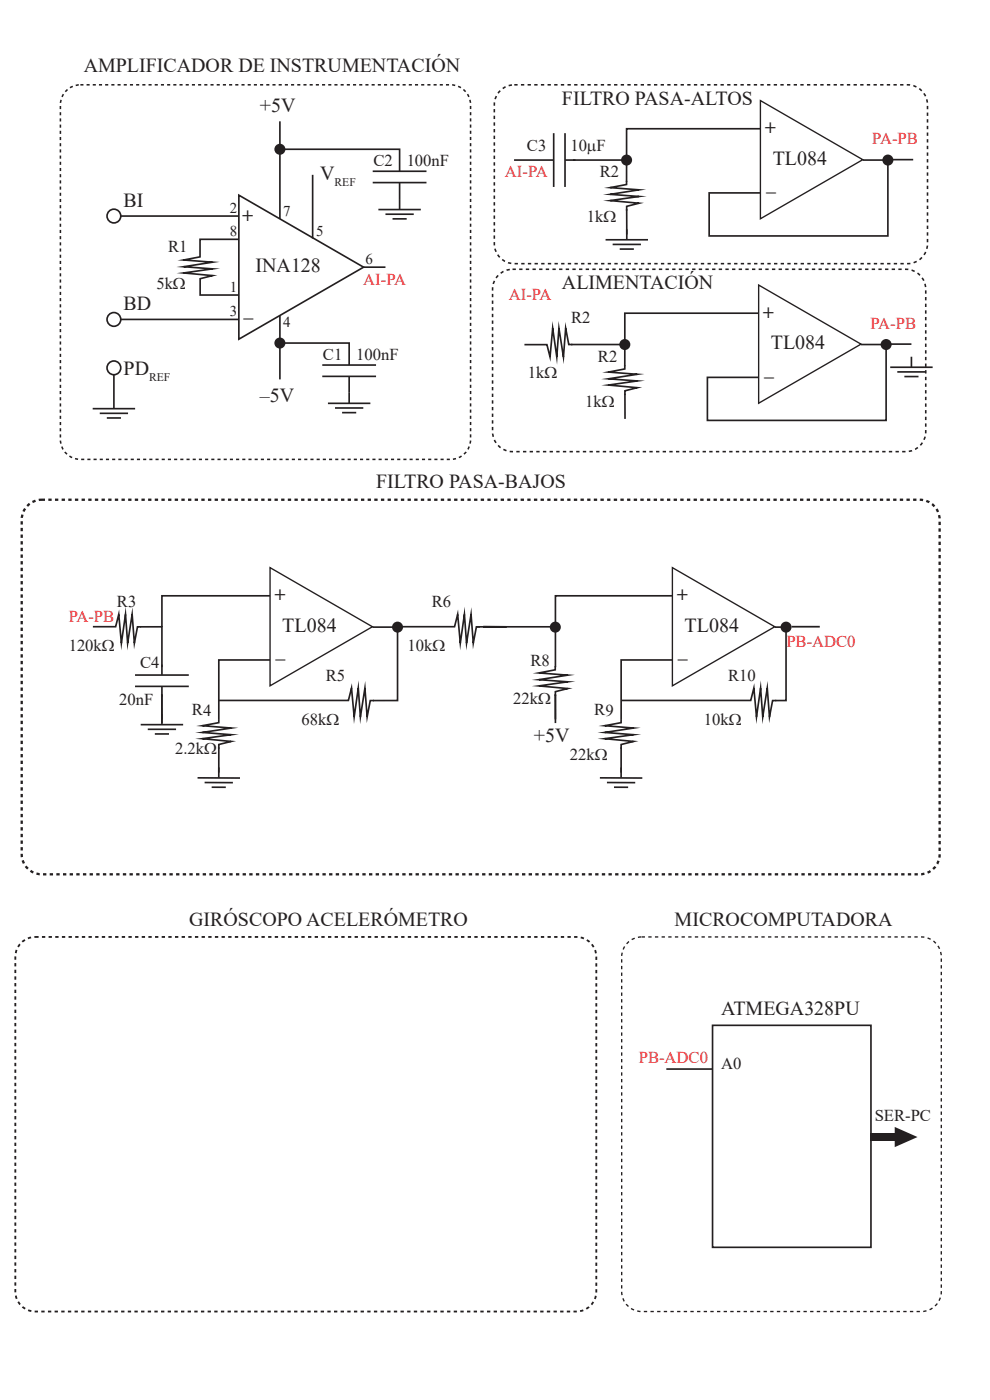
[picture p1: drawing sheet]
<svg xmlns="http://www.w3.org/2000/svg" width="210mm" height="297mm" viewBox="0 0 210 297" stroke-linecap="round" stroke-linejoin="round" font-family="sans-serif">
<!-- layer: Capa 1 -->
<path d="M25.6 45.8h25.1M50.7 41.4l26.4 15.3-26.4 15.3zM25.6 67.8h25.1" fill="none" stroke="#231f20" stroke-width=".35"/>
<path d="M161.3 21.3l21.7 12.6-21.7 12.5z" fill="#fff"/>
<path d="M161.3 21.3l21.7 12.6-21.7 12.5z" fill="none" stroke="#231f20" stroke-width=".29"/>
<g fill="none" stroke="#231f20" stroke-width=".35">
<path d="M59.4 31.7h25.4v4.6M59.4 25.7v20.7M66.3 37.1v13.5M79.1 38.7h11.4M79.1 36.3h11.4M84.8 38.8v5.6M161.3 27.3h-28.4v6.7M183 34h5.3v16.1h-37.9v-9.2h10.9M50.7 50.8h-8.3v3.7l-3.4 .7 6.1 .4-6.1 1 6.1 .4-6.1 .9 6.1 .6-2.6 .6v3.5h8.2M80.3 44.5h9M81.8 45.4h6M83.3 46.4h3"/>
<path d="M24.2 79.5v7.2M59.4 72.8h14.7v4.6M59.4 67v13.5M68.4 79.8h11.4M68.4 77.4h11.4M74.1 79.9v5.6M19.7 86.7h9M21.2 87.7h6M22.7 88.7h3M69.6 85.6h9M71.1 86.6h6M72.6 87.5h3"/>
<circle cx="24.2" cy="45.8" r="1.46"/>
<circle cx="24.2" cy="78" r="1.46"/>
<circle cx="24.2" cy="67.8" r="1.46"/>
</g>
<g fill="#231f20">
<circle cx="59.4" cy="31.7" r="1.17"/>
<circle cx="132.9" cy="34" r="1.17"/>
<circle cx="188.3" cy="34" r="1.17"/>
<circle cx="59.4" cy="72.8" r="1.17"/>
</g>
<g fill="none" stroke="#231f20" stroke-width=".35">
<path d="M109 34h8.5M117.5 28.3v11.4M119.9 28.3v11.4M119.9 34h2.2M121.5 34h11.4v4.6M132.9 38.4v.7l-3.5 .7 6.2 .5-6.2 .9 6.2 .5-6.2 .9 6.2 .5-2.7 .7v.9M188.3 33.9h5.4M77.1 56.7h4.7M128.5 50.9h9M130 51.9h6M131.5 52.8h3M132.9 44.4l.1 5.3"/>
<path d="M133 48.6v2.2M19.7 133h4.8l.7-2.7 .5 6.1 .9-6.1 .5 6.1 .9-6.1 .5 6.1 .7-3.4h.7M29.8 153.7h9M31.3 154.7h6M32.8 155.7h3M34.3 147.2v5.4M34.3 151.5v2.2"/>
</g>
<path d="M167.9 133h6" fill="none" stroke="#231f20" stroke-width=".37"/>
<path d="M57.3 120.4l21.7 12.6-21.7 12.5z" fill="#fff"/>
<path d="M57.3 120.4l21.7 12.6-21.7 12.5z" fill="none" stroke="#231f20" stroke-width=".29"/>
<path d="M57.3 126.4h-23v6.6M79 133h5.3v15.6h-5.2M57.3 140h-10.9v12.5" fill="none" stroke="#231f20" stroke-width=".35"/>
<g fill="#231f20">
<circle cx="84.3" cy="133" r="1.17"/>
<circle cx="117.8" cy="133" r="1.17"/>
</g>
<g fill="none" stroke="#231f20" stroke-width=".35">
<path d="M29.7 133h4.6v8.5M84.3 133h12.1l.7-2.7 .5 6.1 .9-6.1 .5 6.1 .9-6.1 .5 6.1 .7-3.4h.7M28.6 143.2h11.4M28.6 145.6h11.4M34.3 141v2.2M34.3 145.6v7.8M46.4 152.5v.8l-3.5 .7 6.2 .5-6.2 .9 6.1 .5-6.1 .8 6.1 .6-2.6 .6v1M46.4 158.5v5.4M46.4 148.6h27.5l.7-2.6 .5 6.1 .9-6.1 .4 6.1 1-6.1 .5 6.1 .6-3.5h.8M117.8 147.2v5.4M41.9 165l9 .1M43.4 166h6"/>
<path d="M44.9 167h3M46.4 162.8v2.2"/>
</g>
<path d="M142.6 120.4l21.7 12.6-21.7 12.5z" fill="#fff"/>
<path d="M142.6 120.4l21.7 12.6-21.7 12.5z" fill="none" stroke="#231f20" stroke-width=".29"/>
<path d="M142.6 126.4h-24.8v6.6M164.3 133h2.4v15.6h-2.2M142.6 140h-10.8v12.5" fill="none" stroke="#231f20" stroke-width=".35"/>
<circle cx="166.7" cy="133" r="1.17" fill="#231f20"/>
<path d="M101.1 133h16.7v8.5M117.8 147.4v6M131.8 152.5v.8l-3.5 .7 6.1 .5-6.1 .9 6.1 .5-6.1 .8 6.1 .6-2.6 .6v1M131.8 158.5v5.4M131.8 148.6h27.4l.7-2.6 .6 6.1 .8-6.1 .5 6.1 1-6.1 .4 6.1 .7-3.5h.7M127.3 165l9 .1M128.7 166h6M130.2 167h3M131.8 162.8v2.2M151.1 217.5h33.7v47.1h-33.7zM141.3 226.8h9.8" fill="none" stroke="#231f20" stroke-width=".35"/>
<g fill="#231f20">
<path d="M184.8 240.4h5.1v1.6h-5.1z"/>
<path d="M189.8 239.1l4.8 2.1-4.8 2.2z"/>
</g>
<path d="M13.8 19.5a4.2 4.2 0 0 1 3.2-1.5h78.6a4.2 4.2 0 0 1 4.2 4.2v71a4.2 4.2 0 0 1-4.2 4.3h-78.6a4.2 4.2 0 0 1-4.2-4.3v-71a4.2 4.2 0 0 1 1-2.7z" fill="none" stroke="#231f20" stroke-width=".33" stroke-dasharray=".7 .7" stroke-linecap="butt"/>
<path d="M132.9 200.3a4.2 4.2 0 0 1 3.2-1.5h59.3a4.2 4.2 0 0 1 4.3 4.2v71a4.2 4.2 0 0 1-4.3 4.2h-59.3a4.2 4.2 0 0 1-4.2-4.2v-71a4.2 4.2 0 0 1 1-2.7z" fill="none" stroke="#231f20" stroke-width=".29" stroke-dasharray=".7 .7" stroke-linecap="butt"/>
<path d="M105.9 19.5a4.2 4.2 0 0 1 3.2-1.5h83.4a4.2 4.2 0 0 1 4.2 4.2v29.5a4.2 4.2 0 0 1-4.2 4.2h-83.4a4.2 4.2 0 0 1-4.2-4.2v-29.5a4.2 4.2 0 0 1 1-2.7z" fill="none" stroke="#231f20" stroke-width=".34" stroke-dasharray=".7 .7" stroke-linecap="butt"/>
<path d="M160.9 60.5l21.7 12.5-21.7 12.5z" fill="#fff"/>
<path d="M160.9 60.5l21.7 12.5-21.7 12.5z" fill="none" stroke="#231f20" stroke-width=".29"/>
<path d="M160.9 66.4h-28.4v6.7M182.6 73.1h5.4v16.1h-37.9v-9.1h10.8" fill="none" stroke="#231f20" stroke-width=".35"/>
<g fill="#231f20">
<circle cx="132.5" cy="73.1" r="1.17"/>
<circle cx="188" cy="73.1" r="1.17"/>
</g>
<path d="M121.2 73.1h11.3v4.6M121.4 73.1h-.7l-.7-3.5-.5 6.1-.9-6.1-.5 6.1-.9-6.1-.5 6.1-.7-2.6h-4.8M132.5 77.5v.8l-3.4 .6 6.1 .5-6.1 1 6.1 .4-6.1 .9 6.1 .5-2.6 .7v.9M188 73h5.3M188.8 77.9h9M190.3 78.9h6M191.8 79.9h3M193.3 75.7v2.2M132.6 83.5v5.4M117.8 141.3v.8l-3.5 .7 6.1 .4-6.1 1 6.1 .4-6.1 .9 6.1 .6-2.6 .6v.9" fill="none" stroke="#231f20" stroke-width=".35"/>
<path d="M105.5 58.6a4.2 4.2 0 0 1 3.2-1.5h83.4a4.2 4.2 0 0 1 4.3 4.3v30.2a4.2 4.2 0 0 1-4.3 4.2h-83.4a4.2 4.2 0 0 1-4.2-4.2v-30.2a4.2 4.2 0 0 1 1-2.8z" fill="none" stroke="#231f20" stroke-width=".34" stroke-dasharray=".7 .7" stroke-linecap="butt"/>
<path d="M4.8 199.8a4.2 4.2 0 0 1 2.7-1h114.8a4.2 4.2 0 0 1 4.2 4.2v71a4.2 4.2 0 0 1-4.2 4.2h-114.8a4.2 4.2 0 0 1-4.2-4.2v-71a4.2 4.2 0 0 1 1.5-3.2z" fill="none" stroke="#231f20" stroke-width=".39" stroke-dasharray=".7 .7" stroke-linecap="butt"/>
<path d="M5.6 107.5a4.2 4.2 0 0 1 3.2-1.5h186.3a4.2 4.2 0 0 1 4.2 4.2v71a4.2 4.2 0 0 1-4.2 4.3h-186.3a4.2 4.2 0 0 1-4.2-4.3v-71a4.2 4.2 0 0 1 1-2.7z" fill="none" stroke="#231f20" stroke-width=".49" stroke-dasharray=".7 .7" stroke-linecap="butt"/>
<g font-size="4.2" fill="#231f20">
<text x="17.8" y="15.3">AMPLIFICADOR DE INSTRUMENTACIÓN</text>
<text x="55.1" y="23.7">+5V</text>
<text x="119.2" y="22.2">FILTRO PASA-ALTOS</text>
<text x="162.1" y="28.3">+</text>
<text x="163.9" y="35">TL084</text>
<text x="67.9" y="38.2">V</text>
<text x="162.5" y="40.6">_</text>
<text x="26.2" y="43.8">BI</text>
<text x="51.3" y="47">+</text>
<text x="54.2" y="57.7">INA128</text>
<text x="26.2" y="65.7">BD</text>
<text x="119.2" y="61.3">ALIMENTACIÓN</text>
<text x="51.6" y="67.3">_</text>
<text x="161.8" y="67.4">+</text>
<text x="163.5" y="74.1">TL084</text>
<text x="26.2" y="79.5">PD</text>
<text x="162.1" y="79.7">_</text>
<text x="55.1" y="85.2">–5V</text>
<text x="79.8" y="103.5">FILTRO PASA-BAJOS</text>
<text x="58.1" y="127.3">+</text>
<text x="143.5" y="127.3">+</text>
<text x="59.9" y="134.1">TL084</text>
<text x="145.2" y="134.1">TL084</text>
<text x="58.5" y="139.7">_</text>
<text x="143.8" y="139.7">_</text>
<text x="113.3" y="157.5">+5V</text>
<text x="40.1" y="196.5">GIRÓSCOPO ACELERÓMETRO</text>
<text x="143.1" y="196.5">MICROCOMPUTADORA</text>
<text x="153" y="215.3">ATMEGA328PU</text>
</g>
<g font-size="3.5" fill="#231f20">
<text x="79.2" y="35.2">C2</text>
<text x="86.3" y="35.2">100nF</text>
<text x="111.8" y="32">C3</text>
<text x="121" y="32">10µF</text>
<text x="127.2" y="37.6">R2</text>
<text x="124.5" y="47.2">1kΩ</text>
<text x="35.6" y="53.4">R1</text>
<text x="33.2" y="61.3">5kΩ</text>
<text x="121.2" y="68.4">R2</text>
<text x="68.5" y="76.3">C1</text>
<text x="75.6" y="76.3">100nF</text>
<text x="126.8" y="76.8">R2</text>
<text x="112" y="80.2">1kΩ</text>
<text x="124.1" y="86.3">1kΩ</text>
<text x="24.8" y="128.8">R3</text>
<text x="91.6" y="128.8">R6</text>
<text x="14.6" y="138.2">120kΩ</text>
<text x="29.7" y="141.7">C4</text>
<text x="86.5" y="138.2">10kΩ</text>
<text x="112.5" y="141.4">R8</text>
<text x="25.3" y="149.5">20nF</text>
<text x="69.1" y="144.4">R5</text>
<text x="108.8" y="149.4">22kΩ</text>
<text x="154.4" y="144.4">R10</text>
<text x="40.7" y="151.8">R4</text>
<text x="63.9" y="153.8">68kΩ</text>
<text x="126.1" y="151.8">R9</text>
<text x="149.3" y="153.8">10kΩ</text>
<text x="37.1" y="160">2.2kΩ</text>
<text x="120.9" y="161.2">22kΩ</text>
<text x="153" y="226.8">A0</text>
<text x="185.5" y="237.9">SER-PC</text>
</g>
<g font-size="3.5" fill="#ee1d23">
<text x="185" y="30.6">PA-PB</text>
<text x="107.1" y="37.6">AI-PA</text>
<text x="77.1" y="60.4">AI-PA</text>
<text x="107.9" y="63.6">AI-PA</text>
<text x="184.7" y="69.8">PA-PB</text>
<text x="14.6" y="131.9">PA-PB</text>
<text x="166.8" y="137.2">PB-ADC0</text>
<text x="135.5" y="225.6">PB-ADC0</text>
</g>
<g font-size="3.2" fill="#231f20">
<text x="48.7" y="45.1">2</text>
<text x="60.1" y="45.8">7</text>
<text x="48.7" y="50">8</text>
<text x="67.1" y="50">5</text>
<text x="77.6" y="55.9">6</text>
<text x="48.7" y="62">1</text>
<text x="48.7" y="67">3</text>
<text x="60.1" y="69.3">4</text>
</g>
<g font-size="2.5" fill="#231f20">
<text x="71" y="39.6">REF</text>
<text x="31.6" y="80.9">REF</text>
</g>
</svg>
